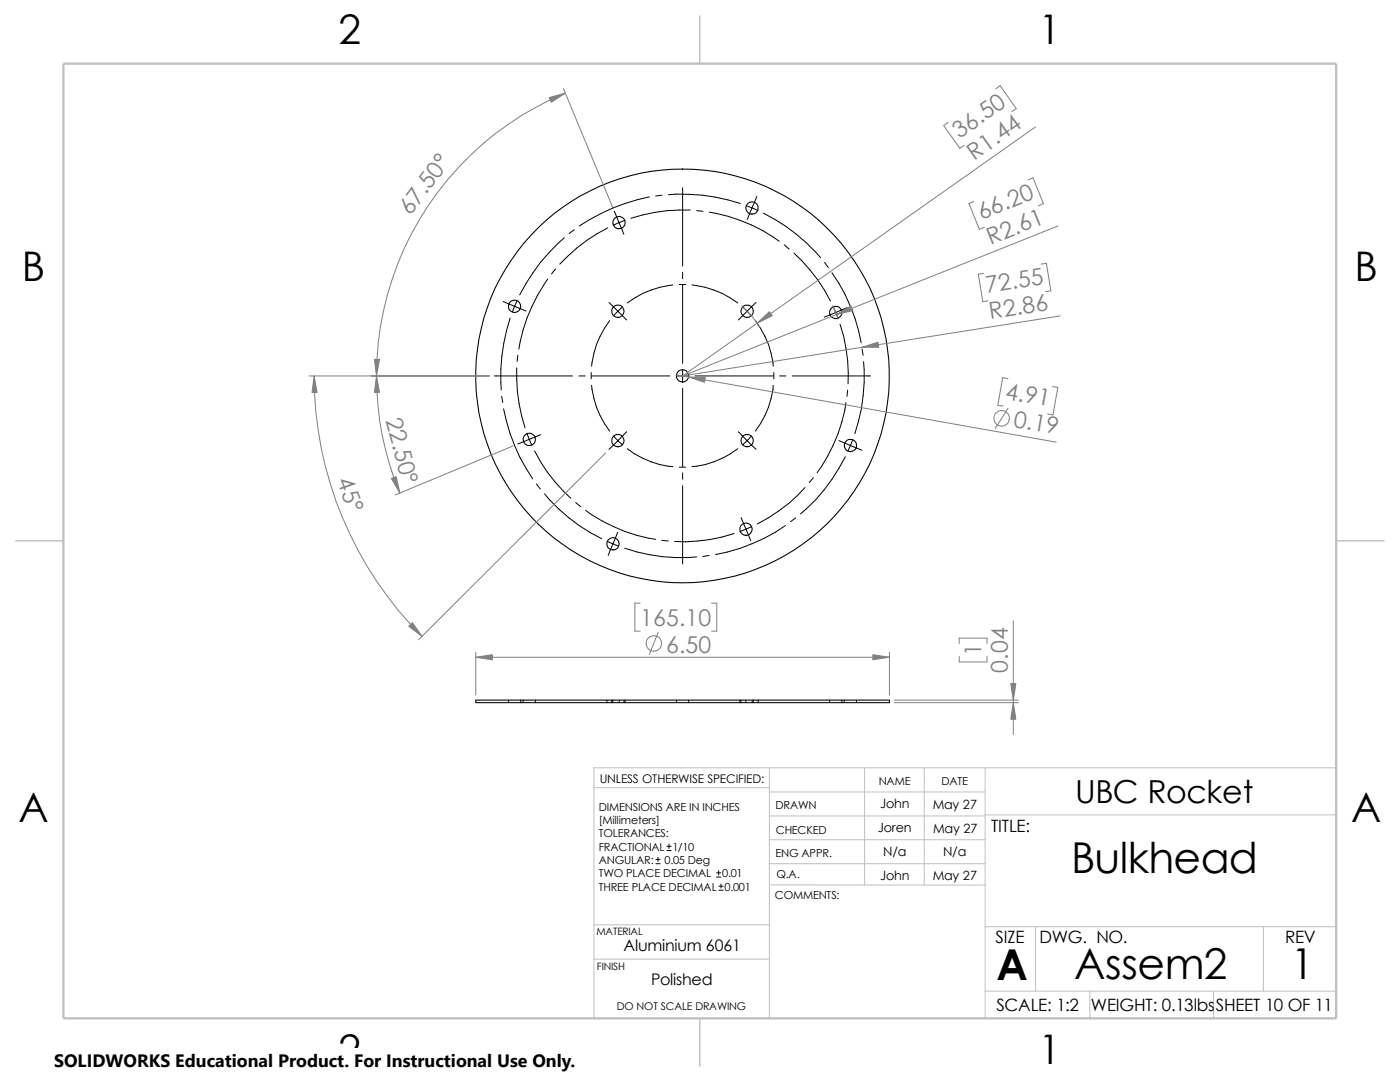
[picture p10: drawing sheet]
<svg xmlns="http://www.w3.org/2000/svg" width="279mm" height="216mm" viewBox="0 0 279 216" stroke-linecap="round" stroke-linejoin="round" font-family="sans-serif">
<g fill="none" stroke="#c0c0c0" stroke-width=".2">
<path d="M118.5 157.2h35M153.5 158h43.1M153.5 153.2v50M172.6 153.2v23.4M184.4 153.2v23.4M196.6 153.2v50M266.7 153.2h-148.2v50M153.5 172.3h43.1M153.5 176.6h43.1M153.5 162.8h43.1M153.5 167.6h43.1M196.6 162.6h70.1"/>
<path d="M118.5 184.5h35.1M118.5 191.4h35M196.6 184.9h70.1M196.6 197.8h70.1M206.7 184.9v12.9M217.5 197.8v5.4M242.2 197.8v5.4M252.1 184.9v12.9"/>
</g>
<path d="M139.7 3.2v9.5M3.1 107.9h9.6M266.7 107.9h9.5M139.7 203.2v9.5" fill="none" stroke="#c0c0c0" stroke-width=".21"/>
<path d="M12.7 12.7h254v190.5h-254z" fill="none" stroke="#c0c0c0" stroke-width=".47"/>
<g fill="none" stroke="#000" stroke-width=".21">
<path d="M95 139.7h82.5v.5h-82.5z"/>
<circle cx="123.5" cy="44.4" r="1.23"/>
<circle cx="150.1" cy="41.5" r="1.23"/>
<circle cx="102.7" cy="61.1" r="1.23"/>
<circle cx="123.3" cy="62.1" r="1.23"/>
<circle cx="136.2" cy="75" r="1.23"/>
<circle cx="136.2" cy="75" r="41.3"/>
<circle cx="149.1" cy="62.1" r="1.23"/>
<circle cx="166.8" cy="62.3" r="1.24"/>
<circle cx="105.6" cy="87.7" r="1.23"/>
<circle cx="123.3" cy="87.9" r="1.23"/>
<circle cx="149.1" cy="87.9" r="1.23"/>
<circle cx="169.7" cy="88.9" r="1.23"/>
<circle cx="122.3" cy="108.5" r="1.23"/>
<circle cx="148.9" cy="105.6" r="1.23"/>
</g>
<g fill="none" stroke="#000" stroke-width=".2">
<path d="M129.6 39.3a38.9 38.9 0 0 0-14 5.8M132.1 38.9l-1.2 .2M133.4 38.9a36 36 0 0 1 14.3 1.7M136.2 37.5v15.6M151 39.2l-.9 2.3M103.2 60l-1 2.3M109.3 55.7a34.2 34.2 0 0 0-5.8 13.9M110.9 53.7l-.8 1M112.6 47.5a35.7 35.7 0 0 0-8.9 11.3M114.6 45.8l-1 .8M121.3 45.5a33.2 33.2 0 0 0-9.6 7.2M122.6 42.1l.9 2.3"/>
<path d="M123.5 44.4l1 2.3M123.5 44.4l-1.1 .5M124.7 44l-1.2 .4M134.3 56.9a18.8 18.8 0 0 0-9.1 3.6M135.6 56.8h1.2M136.2 54.4v1.2M136.2 56.9v15.6M137.8 41.9a33.4 33.4 0 0 0-11.9 1.7M138.1 56.9a18.7 18.7 0 0 1 9.1 3.6M139 42l1.3 .2M141.6 42.3a33 33 0 0 1 13.9 5.8M148.9 41l1.2 .5"/>
<path d="M150.1 41.5l-1 2.3M150.1 41.5l1.2 .5M152.4 42.5a36.4 36.4 0 0 1 11.3 8.9M156.5 48.9l1 .8M158.5 50.5a33.9 33.9 0 0 1 7.2 9.6M164.5 52.4l.8 1M166 54.4a35.5 35.5 0 0 1 5.9 14M98.7 75h15.6M100.1 79.1l.2 1.2M100.4 60.2l4.6 1.9M101.8 63.5a37.4 37.4 0 0 0-1.8 14.3M103.1 73.4a33.8 33.8 0 0 0 1.7 11.9"/>
<path d="M103.3 70.9l-.1 1.2M115.5 75h1.3M118 74.3v1.3M118.1 75h15.6M118.1 76.9a17.6 17.6 0 0 0 3.6 9.1M121.5 60.4l3.6 3.4M121.7 64a17.7 17.7 0 0 0-3.6 9.1M124.2 61.3l-1.7 1.7M135 75h2.5M136.2 73.7v2.5M136.2 77.5v15.6M138.7 75h15.6"/>
<path d="M148.2 61.3l1.8 1.7M150.7 64a17.1 17.1 0 0 1 3.6 9.1M150.9 60.4l-3.5 3.4M154.3 76.9a17.1 17.1 0 0 1-3.6 9.1M154.4 74.3v1.3M155.6 75h1.2M158.1 75h15.6M166.3 61.2l.5 1.2M166.8 62.4l-2.3 .9M166.8 62.4l.5 1.1M167.6 64.7a32.9 32.9 0 0 1 1.6 11.9M169.1 61.4l-2.3 1"/>
<path d="M169.2 77.9l-.2 1.2M172 69.6l.3 1.3M172.3 72.2a36 36 0 0 1-1.7 14.3M100.5 81.6a37.3 37.3 0 0 0 5.8 13.9M105.2 86.5l.9 2.3M106.7 90a31.6 31.6 0 0 0 7.2 9.4M107.1 96.6l.7 1M107.9 86.7l-4.6 1.9M108.7 98.6a35 35 0 0 0 11.4 8.9M122.5 87l1.7 1.8M125.1 86.1l-3.6 3.6M125.2 89.5a17.1 17.1 0 0 0 9.1 3.6"/>
<path d="M135.6 93.2h1.2M136.2 94.4v1.2M136.2 96.9v15.6M147.2 89.5a17.1 17.1 0 0 1-9.1 3.6M147.4 86.1l3.5 3.6M150 87l-1.8 1.8M160.7 97.3a31.1 31.1 0 0 1-9.6 7.3M162.3 95.3l-.8 1M167.4 87.9l2.3 1M168.7 91.1a35 35 0 0 1-8.9 11.4M168.8 80.3a31.1 31.1 0 0 1-5.7 14M169.7 88.9l2.3 .9"/>
<path d="M169.7 88.9l-.5 1.1M170.2 87.7l-.5 1.2M114.9 100.3l1 .8M116.9 101.9a32.7 32.7 0 0 0 14 5.7M121.2 108l1.1 .5M122.3 108.5l1.2 .5M122.3 108.5l-.9 2.3M123.3 106.2l-1 2.3M124.7 109.4a34.1 34.1 0 0 0 14.3 1.7M132.1 107.8l1.2 .1M141.5 110.8l-1.2 .2M146.5 106.5a31.9 31.9 0 0 1-11.9 1.5"/>
<path d="M147.9 103.3l1 2.3M148.9 105.6l.9 2.3M148.9 105.6l-1.2 .4M150 105.1l-1.1 .5M156.8 104.9a36.2 36.2 0 0 1-14 5.8M158.8 103.3l-1 .8M101.5 139.7v.5M103.9 139.7v.5M104.4 139.7v.5M106.8 139.7v.5M121.1 139.7v.5M122.1 139.7v.5"/>
<path d="M122.3 139.7v.5M123.6 139.7v.5M124.5 139.7v.5M124.8 139.7v.5M135 139.7v.5M137.5 139.7v.5M147.7 139.7v.5M147.9 139.7v.5M148.8 139.7v.5M150.1 139.7v.5M150.3 139.7v.5M151.3 139.7v.5"/>
<path d="M165.6 139.7v.5M168 139.7v.5M168.5 139.7v.5M170.9 139.7v.5M130.9 172.3h.8M130.9 171.5h.8M131.3 171.1v.8M133.1 169.7h.8M133.1 168.9h.8M133.5 168.4v.9M143 175h.8M143 174.2h.8"/>
<path d="M143.4 173.7v.9M143.5 177.6h.8M143.5 176.8h.8M143.9 176.4v.8"/>
</g>
<g fill="none" stroke="#808080" stroke-width=".2">
<path d="M112.4 17.7l9.8 23.5M112.8 18.6a61.1 61.1 0 0 0-33 79.8M198.7 17.7l.9-.6 3.2 4.6-.9 .6M189.2 24.4l-.9 .7 3.3 4.5 .8-.6M205.2 35.9l1-.4 2 5.1-1 .5M206.7 25.3l-70.5 49.7M194.4 40.2l-1 .4 2.1 5.2 .9-.5M196.3 54.6l-1.1 .1 .9 5.5 1.1-.2M207.8 52.7l1-.2 .9 5.5-1 .2M211.2 45.1l-75 29.9M61.7 75h36M62.7 75a73.5 73.5 0 0 0 21.5 52"/>
<path d="M135 74.8l75.8 13.4M148 61.1a18.6 18.6 0 0 1 3.7 4.2M166.2 61l1.1 2.7M201.2 75.6l-1.1-.2-1 5.5 1.1 .1M210.1 77.1l1 .2-1 5.5-1-.2M211.6 63l-75.4 12M102.4 89l-23.5 9.8M120.9 90.4l-37.4 37.3M201.2 81.4l-2.6 4.1M95 130.2v8.5M95 131.1h82.5M127.8 120.4h-1.1v5.5h1.1"/>
<path d="M131.4 126.2l-1.8 4.4M142 120.4h1v5.5h-1M177.5 130.2v8.5M178.5 139.7h24.7M191.4 128.4v-1.1h5.6v1.1M191.4 131v1.1h5.6v-1.1M202.2 123.9v22.7M178.5 140.2h24.7"/>
<circle cx="199.9" cy="83.5" r="1.56"/>
<circle cx="130.5" cy="128.4" r="1.56"/>
</g>
<g fill="#808080" stroke="#808080" stroke-width=".2">
<path d="M75.1 75l.6 3.3h-1z"/>
<path d="M78.1 95.5l1-.4 .7 3.3z"/>
<path d="M62.7 75l.6 3.3h-1z"/>
<path d="M81.6 125l.7-.8 1.9 2.8z"/>
<path d="M109.6 19.5l3.2-.9-2.8 1.8z"/>
<path d="M74.7 71.7h1l-.6 3.3z"/>
<path d="M172 69.3l3.2-1 .2 1z"/>
<path d="M167 62.7l2.8-1.7 .4 1z"/>
<path d="M151.1 64.5l2.4-2.3 .6 .8z"/>
<path d="M137.4 75.2l3.4 .1-.2 1z"/>
<path d="M202.2 140.2l.5 3.3h-1z"/>
<path d="M201.7 136.4h1l-.5 3.3z"/>
<path d="M174.2 130.6l3.3 .5-3.3 .6z"/>
<path d="M95 131.1l3.3-.5v1.1z"/>
</g>
<path d="M10.8 209.2h104.1v6.7h-104.1z" fill="#fff"/>
<g font-size="8.5">
<text x="213.8" y="174.1">Bulkhead</text>
<text x="198.8" y="195.5">A</text>
<text x="214.4" y="195.3">Assem2</text>
<text x="257.6" y="195.3">1</text>
</g>
<g font-size="8.1">
<text x="67.6" y="8.8">2</text>
<text x="207.3" y="8.8">1</text>
<text x="4.4" y="56.1">B</text>
<text x="270.3" y="56.1">B</text>
<text x="3.7" y="164.1">A</text>
<text x="269.6" y="164.1">A</text>
<text x="67.6" y="212.3">2</text>
<text x="207.3" y="212.3">1</text>
</g>
<text font-size="6.3" x="214.6" y="160.3">UBC Rocket</text>
<g font-size="4.6" fill="#808080">
<text x="191.5" y="27.8" transform="rotate(-35 191.5 27.8)">36.50</text>
<text x="194.4" y="32.1" transform="rotate(-35 194.4 32.1)">R1.44</text>
<text x="82" y="43.1" transform="rotate(-53 82 43.1)">67.50°</text>
<text x="195.9" y="43.9" transform="rotate(-22 195.9 43.9)">66.20</text>
<text x="197.7" y="48.9" transform="rotate(-22 197.7 48.9)">R2.61</text>
<text x="196.9" y="58.5" transform="rotate(-9 196.9 58.5)">72.55</text>
<text x="197.6" y="63.7" transform="rotate(-9 197.6 63.7)">R2.86</text>
<text x="76.9" y="83.8" transform="rotate(75 76.9 83.8)">2 .50°</text>
<text x="200.4" y="79.5" transform="rotate(10 200.4 79.5)">4.91</text>
<text x="202.1" y="85.2" transform="rotate(10 202.1 85.2)">0.19</text>
<text x="67.2" y="95.8" transform="rotate(70 67.2 95.8)">45°</text>
<text x="127.8" y="125">165.10</text>
<text x="133" y="130.2">6.50</text>
<text x="195.9" y="131" transform="rotate(-90 195.9 131)">1</text>
<text x="201.1" y="134.2" transform="rotate(-90 201.1 134.2)">0.04</text>
</g>
<text font-size="3.6" x="10.8" y="213">SOLIDWORKS Educational Product. For Instructional Use Only.</text>
<g font-size="3.4">
<text x="197.8" y="166">TITLE:</text>
<text x="198.7" y="188.1">SIZE</text>
<text x="207.5" y="188.1">DWG. NO.</text>
<text x="256.5" y="188.2">REV</text>
<text x="198.8" y="201.7">SCALE: 1:2</text>
<text x="217.7" y="201.8">WEIGHT: 0.13lbs</text>
<text x="242.7" y="201.8">SHEET 10 OF 11</text>
</g>
<g font-size="3.2">
<text x="124.5" y="189.8">Aluminium 6061</text>
<text x="129.9" y="196.6">Polished</text>
</g>
<g font-size="2.5">
<text x="175.6" y="161.3">John</text>
<text x="186.1" y="161.4">May 27</text>
<text x="175.2" y="166.1">Joren</text>
<text x="186.2" y="166.2">May 27</text>
<text x="176.3" y="170.8">N/a</text>
<text x="188.2" y="170.8">N/a</text>
<text x="175.6" y="175.6">John</text>
<text x="186.1" y="175.6">May 27</text>
</g>
<text font-size="2.4" x="119.7" y="156.2">UNLESS OTHERWISE SPECIFIED:</text>
<g font-size="2.2">
<text x="119.5" y="161.8">DIMENSIONS ARE IN INCHES</text>
<text x="154.8" y="161.5">DRAWN</text>
<text x="175.4" y="156.7">NAME</text>
<text x="187.9" y="156.7">DATE</text>
<text x="119.5" y="164.4">[Millimeters]</text>
<text x="119.5" y="167.1">TOLERANCES:</text>
<text x="154.8" y="166.3">CHECKED</text>
<text x="119.5" y="169.8">FRACTIONAL 1/10</text>
<text x="119.5" y="172.4">ANGULAR:</text>
<text x="132.6" y="172.4">0.05 Deg</text>
<text x="154.8" y="171">ENG APPR.</text>
<text x="119.5" y="175">TWO PLACE DECIMAL</text>
<text x="119.5" y="177.7">THREE PLACE DECIMAL 0.001</text>
<text x="144.1" y="175">0.01</text>
<text x="154.6" y="179.5">COMMENTS:</text>
<text x="154.9" y="175.2">Q.A.</text>
</g>
<text font-size="2.1" x="123.1" y="201.6">DO NOT SCALE DRAWING</text>
<g font-size="2">
<text x="119" y="186.6">MATERIAL</text>
<text x="119.1" y="193.5">FINISH</text>
</g>
</svg>
